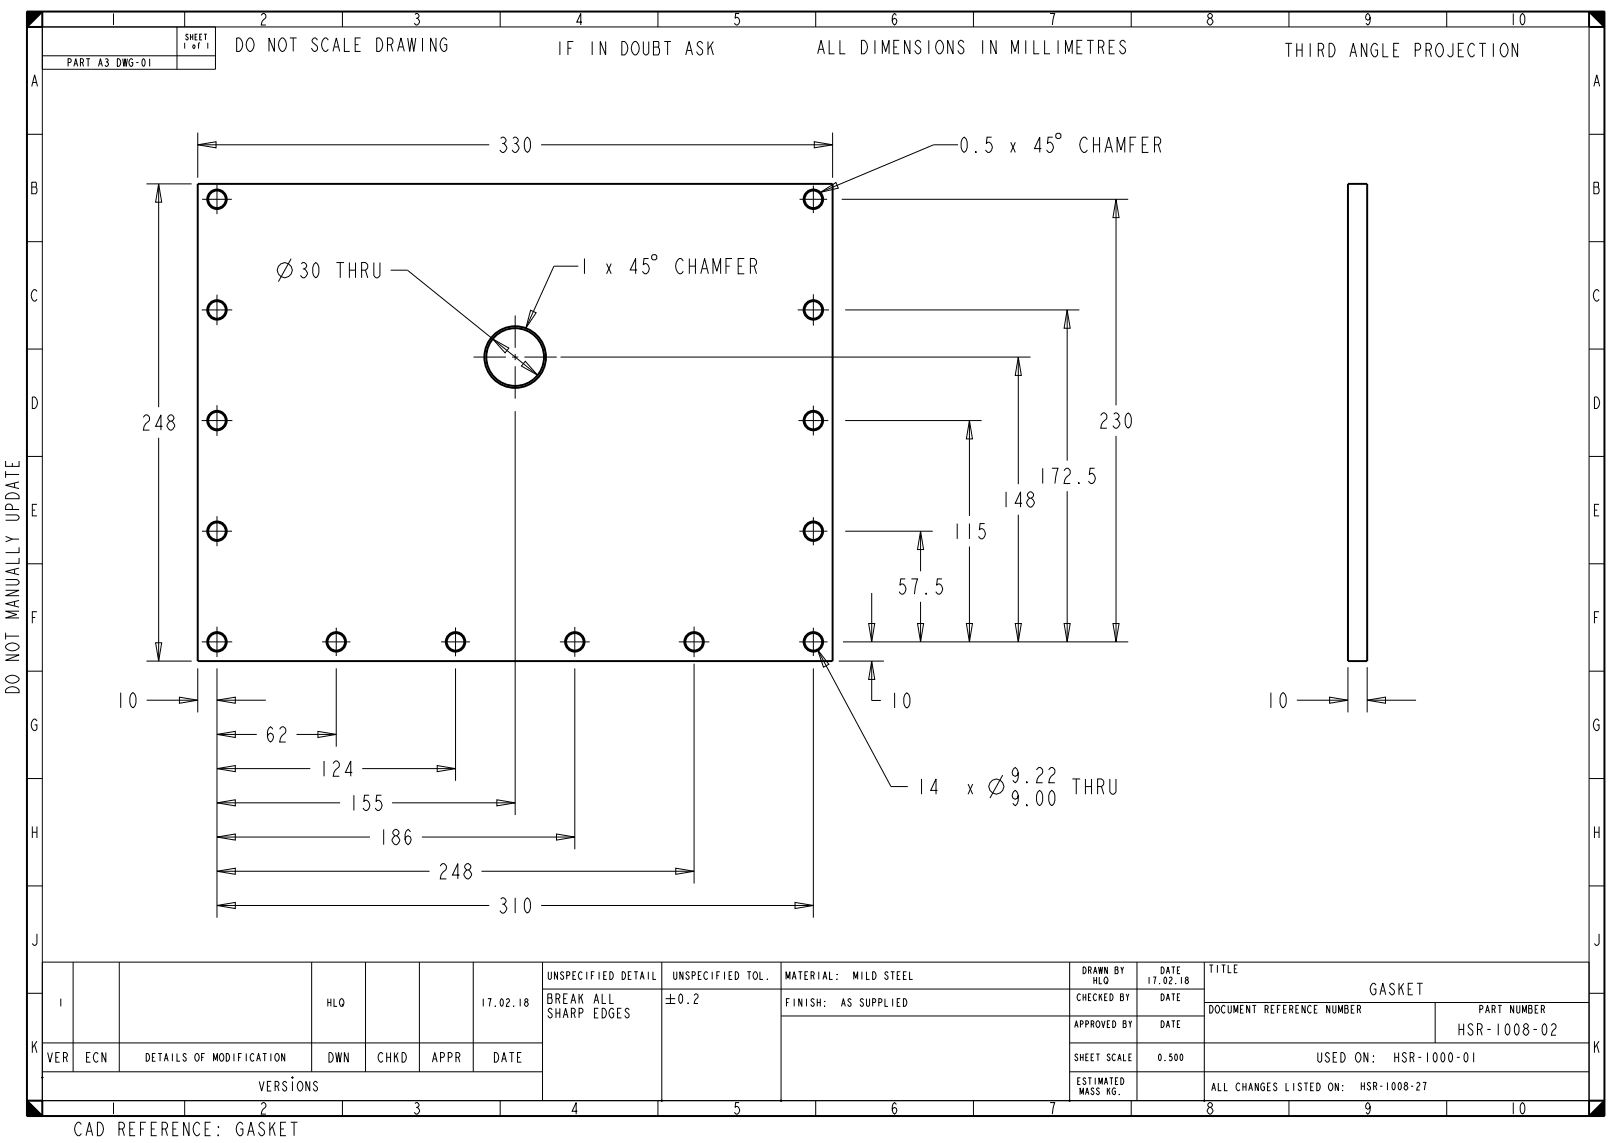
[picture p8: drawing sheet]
<svg xmlns="http://www.w3.org/2000/svg" width="420mm" height="297mm" viewBox="0 0 420 297" stroke-linecap="round" stroke-linejoin="round" font-family="sans-serif">
<path d="M7 3h4l-4 4zM413 3h4v4zM7 286l4 4h-4zM413 290l4-4v4z" fill="#000"/>
<g fill="none" stroke="#000" stroke-width=".26">
<path d="M7 3h4l-4 4zM7 7h410v279h-410zM11 3h402v287h-402zM11 14.5h45M46 7v11M48 3v4M56 7v11h-45M89 3v4M130 3v4M171 3v4M212 3v4M253 3v4"/>
<path d="M294 3v4M335 3v4M376 3v4M413 3h4v4zM7 34.9h4M51.4 37.6l4.8-.8v1.6zM51.4 37.6h75.7M51.4 34.4v11.8M140.6 37.6h75.8M211.6 36.8l4.8 .8-4.8 .8zM216.4 34.4v11.8M249 37.6h-6.4l-29.4 12.4"/>
<path d="M250.2 36l.4-.4a2.68 2.68 0 0 1 0 4 2.81 2.81 0 0 1-.4-3.6zM253.6 39.3l.2 .3h-.2zM257.7 35.6h-1.2l-.2 1.7 .4-.3a1.33 1.33 0 0 1 1.2 1.3 1.33 1.33 0 0 1-1.2 1.3l-.6-.7M262.7 37l1.2 2.6M263.9 37l-1.2 2.6M270.6 38.6h-1.8l1.4-3v4M273.6 35.6h-1.2l-.2 1.7 .4-.3a1.33 1.33 0 0 1 1.2 1.3 1.33 1.33 0 0 1-1.2 1.3l-.6-.7M274.7 34.6h.7l.3 .4v.6l-.3 .4h-.7l-.3-.4v-.6zM282.6 36.3l-.6-.7a1.31 1.31 0 0 0-1.2 1 2.47 2.47 0 0 0 .8 3h.4l.6-.7M284.2 35.6v4M284.2 37.6h1.6M285.8 35.6v4"/>
<path d="M287.2 39.6l1-4 .9 4M287.6 38.3h1.2M290.3 39.6v-4l1 3.3 1-3.3v4M293.7 37.6h1M295.3 35.6h-1.6v4M296.9 37.6h1M298.5 35.6h-1.6v4h1.6M300.1 37.6h1l.6-.6v-.7l-.6-.7h-1v4M301.1 37.6l.6 2M413 34.9h4M38.1 47.8h11.7M41.2 47.8l.8 4.7h-1.6z"/>
<path d="M41.2 47.8v58M213.2 50l4.1-2.6 .6 1.5zM218.8 51.8h74.4M290.1 51.8l.7 4.7h-1.5zM290.1 51.8v53.5M7 62.8h4M75.7 67.2l-3.3 6M101.5 70.2h4.4l33.8 27.3M150.3 69.2h-6.3l-7.3 16.1M151.9 67.2v3.9M157.7 68.5l1.1 2.6M158.8 68.5l-1.1 2.6"/>
<path d="M165.6 70.2h-1.8l1.4-3v3.9M168.6 67.2h-1.2l-.2 1.6 .4-.3a1.33 1.33 0 0 1 1.2 1.3 1.33 1.33 0 0 1-1.2 1.3l-.6-.6M169.7 66.2h.7l.3 .3v.7l-.3 .3h-.7l-.3-.3v-.7zM177.6 67.8l-.6-.6a1.3 1.3 0 0 0-1.2 1 2.47 2.47 0 0 0 .8 2.9h.4l.6-.6M179.2 67.2v3.9M179.2 69.2h1.5M180.7 67.2v3.9M182.1 71.1l1-3.9 1 3.9M182.5 69.8h1.2M185.3 71.1v-3.9l1 3.3 1-3.3v3.9M188.7 69.2h1M190.3 67.2h-1.6v3.9"/>
<path d="M191.9 69.2h.9M193.4 67.2h-1.5v3.9h1.5M195 69.2h1l.6-.7v-.7l-.6-.6h-1v3.9M196 69.2l.6 1.9M413 62.8h4M7 90.7h4M128.1 88.1l4.2 2.3-1 1.3zM136.5 93.9l3.2 3.6-4.2-2.4zM137.9 80.6l1.5 .7-2.7 4zM145.7 92.8h122.1M219.7 80.5h60.8M264.7 92.8l.7 4.7h-1.5z"/>
<path d="M264.7 92.8v33M277.4 80.5l.7 4.8h-1.5zM277.4 80.5v39.2M413 90.7h4M7 118.6h4M41.2 113.8v58M133.9 106.8v105M219.7 109.3h35.4M252 109.3l.7 4.7h-1.5zM252 109.3v24.8M290.1 113.3v53.5M413 118.6h4"/>
<path d="M219.7 138h22.7M239.3 138l.7 4.8h-1.5zM239.3 138v10.4M264.7 133.8v33M277.4 127.6v39.2M7 146.5h4M226.6 154.1v12.7M239.3 156.4v10.4M252 142v24.8M413 146.5h4M7 174.4h4M38.1 171.8h11.7"/>
<path d="M40.4 167h1.6l-.8 4.8zM51.4 173.7v11.4M56.4 173.7v64.8M87.4 173.7v20.3M118.4 173.7v29.2M149.4 173.7v47M180.4 172.5v57.1M211.4 173.7v64.8M212.5 168.8l2.9 3.8-1.4 .8zM212.5 168.8l19.1 35.6h4.3M218 171.8h11.7M219.1 166.8h74.1"/>
<path d="M225.8 162h1.5l-.7 4.8zM226.6 171.8l.7 4.7h-1.5zM226.6 171.8v10.2h2.3M238.5 162h1.5l-.7 4.8zM251.2 162h1.5l-.7 4.8zM263.9 162h1.5l-.7 4.8zM276.6 162h1.5l-.7 4.8zM289.3 162h1.5l-.7 4.8zM350.3 173.4v11.7M355.3 173.4v11.7M413 174.4h4M38.1 181.9h13.3"/>
<path d="M46.6 181.1l4.8 .8-4.8 .8zM56.4 181.9l4.8-.8v1.6zM56.4 190.8l4.8-.8v1.6zM56.4 199.7l4.8-.8v1.6zM56.4 199.7h24.2M56.4 190.8h10.3M56.4 181.9h12.7M77.1 190.8h10.3M82.6 190l4.8 .8-4.8 .8zM94.1 199.7h24.3M113.6 198.9l4.8 .8-4.8 .8zM337.1 181.9h13.2"/>
<path d="M345.6 181.1l4.7 .8-4.7 .8zM355.3 181.9l4.8-.8v1.6zM355.3 181.9h12.7M7 202.3h4M56.4 217.5l4.8-.8v1.6zM56.4 208.6l4.8-.8v1.6zM56.4 217.5h39.7M56.4 208.6h32M101.9 208.6h32M109.6 217.5h39.8M129.1 207.8l4.8 .8-4.8 .8zM144.6 216.7l4.8 .8-4.8 .8z"/>
<path d="M260.6 201.4l-3.3 6M413 202.3h4M7 230.2h4M56.4 226.4l4.8-.8v1.6zM56.4 235.3l4.8-.8v1.6zM56.4 235.3h70.7M56.4 226.4h55.2M125.1 226.4h55.3M140.6 235.3h70.8M175.6 225.6l4.8 .8-4.8 .8zM206.6 234.5l4.8 .8-4.8 .8zM413 230.2h4"/>
<path d="M7 258.1h4M11 250h402M19 250v28.5M31 250v28.5M81 250v28.5M95 250v28.5M109 250v28.5M123 250v28.5M141 257h172M141 250v36M172 250v36M173 259.5h2.5"/>
<path d="M174.3 258.2v2.5M176.7 258.5l.2-.3a1.69 1.69 0 0 1 0 2.5 1.77 1.77 0 0 1-.2-2.2zM180.4 258.7l.4-.5h.2l.4 .5a.97 .97 0 0 1-.6 1l-.4 1h1M203 250v36M278 250v36M295.5 250v36M313 250v36M413 258.1h4M11 271h130M11 278.5h130M173 260.7h2.5M178.8 260.5l.1 .2z"/>
<path d="M203 264h110M278 271h135M278 278.5h135M313 260.5h100M373 260.5v10.5M7 286l4 4h-4zM48 286v4M89 286v4M130 286v4M171 286v4M212 286v4M253 286v4"/>
<path d="M294 286v4M335 286v4M376 286v4M413 290l4-4v4z"/>
<circle cx="74" cy="70.2" r="1.95"/>
<circle cx="258.9" cy="204.4" r="1.95"/>
</g>
<g fill="none" stroke="#000" stroke-width=".51">
<path d="M7 3h410v287h-410zM11 3v4h-4zM413 3l4 4h-4zM51.4 47.8h165v124h-165zM350.3 47.8h5v124h-5zM10.8 279.8l.4 .4M11.2 279.8l-.4 .4M75.8 279.8l.4 .4M76.2 279.8l-.4 .4M7 286h4v4zM171.8 285.8l.4 .4M172.2 285.8l-.4 .4"/>
<path d="M202.8 285.8l.4 .4M203.2 285.8l-.4 .4M277.8 285.8l.4 .4M278.2 285.8l-.4 .4M413 286h4l-4 4z"/>
<circle cx="56.4" cy="51.8" r="2.53"/>
<circle cx="56.4" cy="51.8" r="2.28"/>
<circle cx="211.4" cy="51.8" r="2.53"/>
<circle cx="211.4" cy="51.8" r="2.28"/>
<circle cx="56.4" cy="80.5" r="2.53"/>
<circle cx="56.4" cy="80.5" r="2.28"/>
<circle cx="133.9" cy="92.8" r="7.5"/>
<circle cx="133.9" cy="92.8" r="8"/>
<circle cx="211.4" cy="80.5" r="2.53"/>
<circle cx="211.4" cy="80.5" r="2.28"/>
<circle cx="56.4" cy="109.3" r="2.53"/>
<circle cx="56.4" cy="109.3" r="2.28"/>
<circle cx="211.4" cy="109.3" r="2.53"/>
<circle cx="211.4" cy="109.3" r="2.28"/>
<circle cx="56.4" cy="138" r="2.53"/>
<circle cx="56.4" cy="138" r="2.28"/>
<circle cx="211.4" cy="138" r="2.53"/>
<circle cx="211.4" cy="138" r="2.28"/>
<circle cx="56.4" cy="166.8" r="2.53"/>
<circle cx="56.4" cy="166.8" r="2.28"/>
<circle cx="87.4" cy="166.8" r="2.53"/>
<circle cx="87.4" cy="166.8" r="2.28"/>
<circle cx="118.4" cy="166.8" r="2.53"/>
<circle cx="118.4" cy="166.8" r="2.28"/>
<circle cx="149.4" cy="166.8" r="2.53"/>
<circle cx="149.4" cy="166.8" r="2.28"/>
<circle cx="180.4" cy="166.8" r="2.53"/>
<circle cx="180.4" cy="166.8" r="2.28"/>
<circle cx="211.4" cy="166.8" r="2.53"/>
<circle cx="211.4" cy="166.8" r="2.28"/>
</g>
<!-- layer: 02___PRT_ALL_AXES -->
<g fill="none" stroke="#000" stroke-width=".26">
<path d="M52.5 51.8h7.8M56.4 47.9v7.7M207.8 51.8h7.2M211.4 48.2v7.2M56.4 76.6v7.9M211.4 76.5v8.1M52.4 80.5h8M123.1 92.8h8.4M133.1 92.8h1.6M133.9 82v8.4M133.9 92v1.6M133.9 95.2v8.4"/>
<path d="M136.3 92.8h8.4M207.3 80.5h8.2M52.4 109.3h8M56.4 105.3v8M207.5 109.3h7.8M211.4 105.4v7.8M52.5 138h7.8M56.4 134.1v7.8M207.7 138h7.3M211.4 134.4v7.3M52.4 166.8h7.9M56.4 162.8v7.9"/>
<path d="M83.7 166.8h7.4M87.4 163.1v7.4M114.7 166.8h7.4M118.4 163v7.5M145.5 166.8h7.8M149.4 162.9v7.8M176.4 166.8h8M180.4 162.8v8M207.7 166.8h7.4M211.4 163.1v7.4"/>
</g>
<g font-size="5.2">
<text x="129.1" y="39.6">330</text>
<text x="77.3" y="72.2">30 THRU</text>
<text x="36.5" y="111.8">248</text>
<text x="285.3" y="111.3">230</text>
<text x="269.4" y="125.6">172.5</text>
<text x="259.9" y="131.8">148</text>
<text x="247.2" y="140">115</text>
<text x="232.9" y="154.4">57.5</text>
<text x="29.8" y="183.9">10</text>
<text x="230.9" y="184">10</text>
<text x="328.7" y="183.9">10</text>
<text x="68.7" y="192.8">62</text>
<text x="82.6" y="201.7">124</text>
<text x="262.3" y="203.4">9.22</text>
<text x="237.9" y="206.4">14</text>
<text x="250.3" y="206.4">x</text>
<text x="262.3" y="209.3">9.00</text>
<text x="278.1" y="206.4">THRU</text>
<text x="90.4" y="210.6">155</text>
<text x="98.1" y="219.5">186</text>
<text x="113.6" y="228.4">248</text>
<text x="129.1" y="237.3">310</text>
</g>
<g font-size="4.5">
<text x="61.5" y="13.4">DO NOT SCALE DRAWING</text>
<text x="144.6" y="14.3">IF IN DOUBT ASK</text>
<text x="213" y="14">ALL DIMENSIONS IN MILLIMETRES</text>
<text x="334.3" y="14.8">THIRD ANGLE PROJECTION</text>
<text x="5" y="179.9" transform="rotate(-90 5 179.9)">DO NOT MANUALLY UPDATE</text>
<text x="19.6" y="295.1">CAD REFERENCE:</text>
<text x="61.2" y="295.1">GASKET</text>
</g>
<g font-size="3.9">
<text x="28.3" y="6.5">1</text>
<text x="67.3" y="6.5">2</text>
<text x="107.2" y="6.5">3</text>
<text x="149.3" y="6.5">4</text>
<text x="190.3" y="6.5">5</text>
<text x="231.3" y="6.5">6</text>
<text x="272.3" y="6.5">7</text>
<text x="313.3" y="6.5">8</text>
<text x="354.3" y="6.5">9</text>
<text x="392.2" y="6.5">10</text>
<text x="7.8" y="22.5">A</text>
<text x="413.8" y="22.5">A</text>
<text x="7.8" y="50.4">B</text>
<text x="413.8" y="50.4">B</text>
<text x="7.8" y="78.3">C</text>
<text x="413.8" y="78.3">C</text>
<text x="7.8" y="106.2">D</text>
<text x="413.8" y="106.2">D</text>
<text x="7.8" y="134">E</text>
<text x="413.8" y="134">E</text>
<text x="7.8" y="162">F</text>
<text x="413.8" y="162">F</text>
<text x="7.8" y="189.9">G</text>
<text x="413.8" y="189.9">G</text>
<text x="7.8" y="217.7">H</text>
<text x="413.8" y="217.7">H</text>
<text x="7.8" y="245.7">J</text>
<text x="413.8" y="245.7">J</text>
<text x="356" y="258.5">GASKET</text>
<text x="379" y="269">HSR-1008-02</text>
<text x="7.8" y="273.6">K</text>
<text x="413.8" y="273.6">K</text>
<text x="28.3" y="289.5">1</text>
<text x="67.3" y="289.5">2</text>
<text x="107.2" y="289.5">3</text>
<text x="148.2" y="289.5">4</text>
<text x="190.3" y="289.5">5</text>
<text x="231.3" y="289.5">6</text>
<text x="272.3" y="289.5">7</text>
<text x="313.3" y="289.5">8</text>
<text x="354.3" y="289.5">9</text>
<text x="392.2" y="289.5">10</text>
</g>
<g font-size="3.3">
<text x="142" y="260.7">BREAK ALL</text>
<text x="142" y="264.5">SHARP EDGES</text>
<text x="12.1" y="276">VER</text>
<text x="22.1" y="276">ECN</text>
<text x="85.1" y="276">DWN</text>
<text x="98.1" y="276">CHKD</text>
<text x="112.1" y="276">APPR</text>
<text x="128.1" y="276">DATE</text>
<text x="342.5" y="276">USED ON:</text>
<text x="362" y="276">HSR-1000-01</text>
<text x="67.2" y="283.5">VERSIONS</text>
</g>
<g font-size="2.6">
<text x="17.4" y="17.3">PART A3 DWG-01</text>
<text x="142.5" y="254.5">UNSPECIFIED DETAIL</text>
<text x="175" y="254.5">UNSPECIFIED TOL.</text>
<text x="204" y="254.5">MATERIAL:</text>
<text x="221.2" y="254.5">MILD STEEL</text>
<text x="314" y="252.7">TITLE</text>
<text x="15" y="261.5">1</text>
<text x="84.9" y="261.5">HLQ</text>
<text x="125" y="261.5">17.02.18</text>
<text x="204" y="261.5">FINISH:</text>
<text x="218" y="261.5">AS SUPPLIED</text>
<text x="314" y="263.2">DOCUMENT REFERENCE NUMBER</text>
<text x="384.4" y="263.2">PART NUMBER</text>
<text x="38.1" y="275.7">DETAILS OF MODIFICATION</text>
<text x="314.6" y="283.4">ALL CHANGES LISTED ON:</text>
<text x="353.6" y="283.2">HSR-1008-27</text>
</g>
<g font-size="2.3">
<text x="281.3" y="253">DRAWN BY</text>
<text x="284" y="255.6">HLQ</text>
<text x="298.1" y="255.6">17.02.18</text>
<text x="301.5" y="253">DATE</text>
<text x="279.9" y="260">CHECKED BY</text>
<text x="301.5" y="260">DATE</text>
<text x="279.2" y="267">APPROVED BY</text>
<text x="301.5" y="267">DATE</text>
<text x="279.2" y="275.6">SHEET SCALE</text>
<text x="300.8" y="275.6">0.500</text>
<text x="279.9" y="281.8">ESTIMATED</text>
<text x="280.6" y="284.4">MASS KG.</text>
</g>
<g font-size="2">
<text x="48.1" y="10.4">SHEET</text>
<text x="47.4" y="12.6">1 of 1</text>
</g>
</svg>
